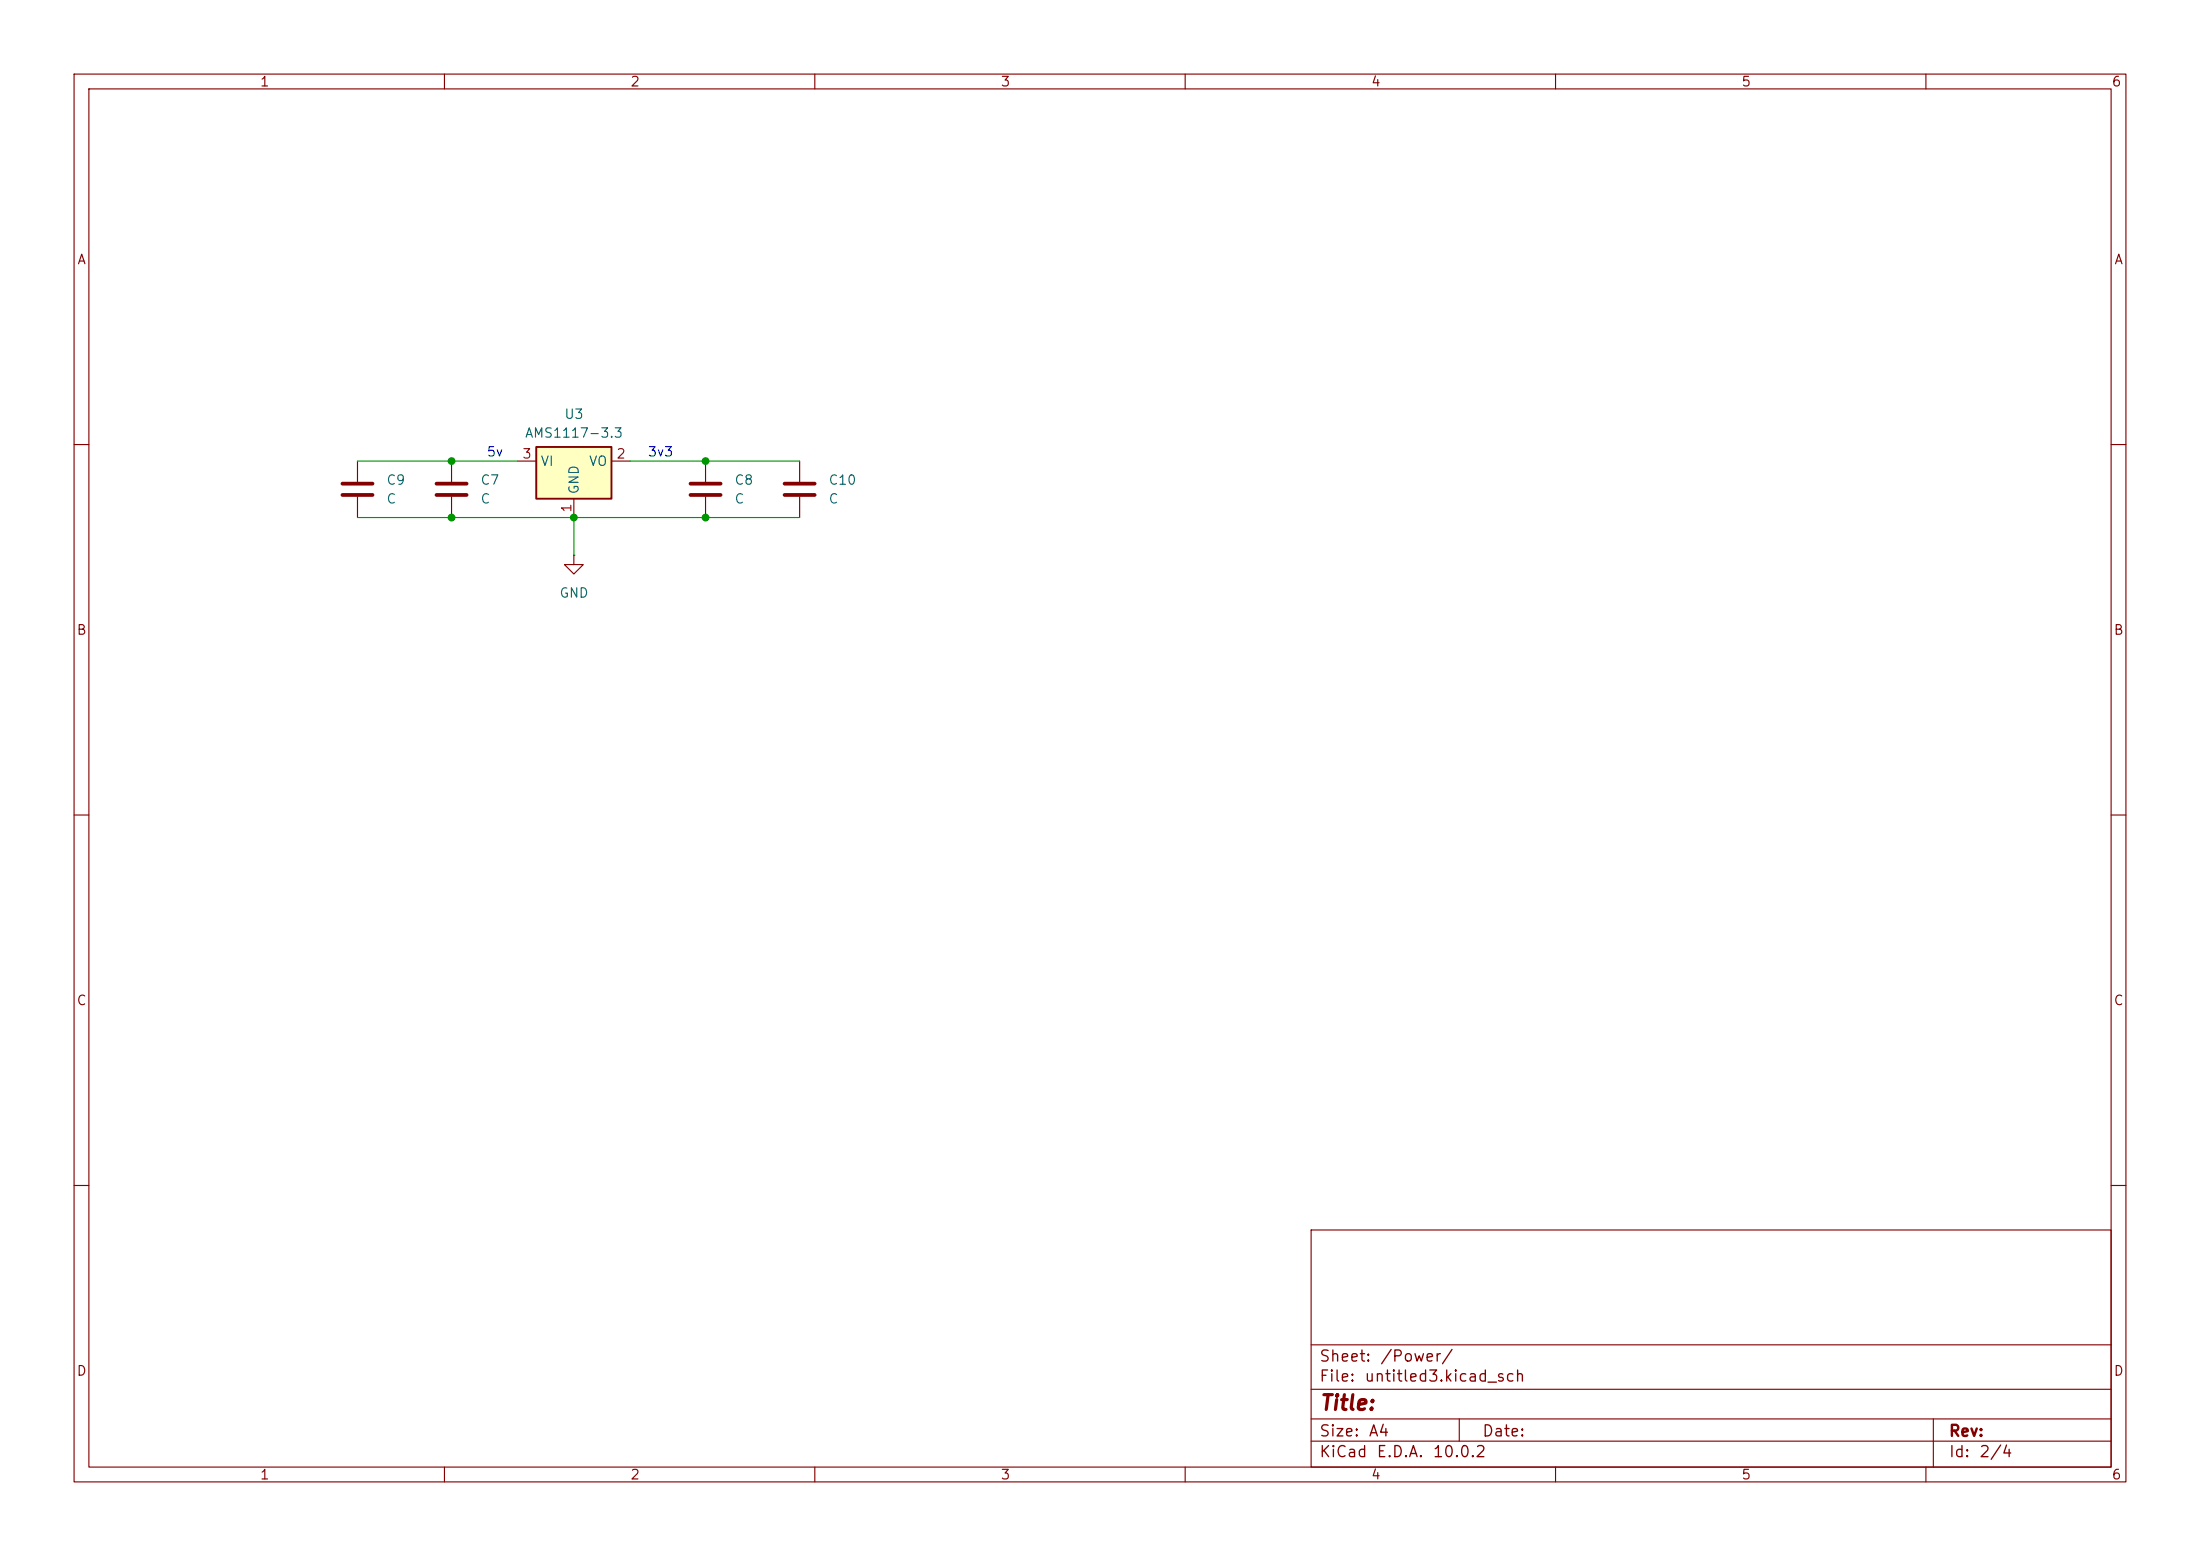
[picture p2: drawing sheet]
<svg xmlns="http://www.w3.org/2000/svg" width="297mm" height="210mm" viewBox="0 0 297 210" stroke-linecap="round" stroke-linejoin="round" font-family="sans-serif">
<g fill="none" stroke="#840000" stroke-width=".15">
<path d="M10 10h277v190h-277zM12 12h273v186h-273zM60 10v2M110 10v2M160 10v2M210 10v2M260 10v2M10 60h2M77.5 74.9v1.3h1.2l-1.2 1.3-1.3-1.3h1.3M77.5 74.9h.1M285 60h2M10 110h2"/>
<path d="M285 110h2M10 160h2M177 166h108v32h-108zM285 160h2M60 198v2M110 198v2M160 198v2M177 194.5h108M177 191.5h108M177 187.5h108M177 181.5h108M197 191.5v3"/>
<path d="M210 198v2M260 198v2M261 191.5v6.5"/>
</g>
<path d="M72.4 60.3h10.1v7h-10.1z" fill="#ffffc2"/>
<path d="M72.4 60.3h10.1v7h-10.1z" fill="none" stroke="#840000" stroke-width=".25"/>
<path d="M48.3 62.2v2.8M48.3 67.1v2.8M61 62.2v2.8M61 67.1v2.8M69.8 62.2h2.6M77.5 67.3v2.6M82.5 62.2h2.6M95.2 62.2v2.8M95.2 67.1v2.8M107.9 62.2v2.8M107.9 67.1v2.8" fill="none" stroke="#840000" stroke-width=".15"/>
<path d="M46.2 65.3h4.1M46.2 66.8h4.1M58.9 65.3h4.1M58.9 66.8h4.1M93.2 65.3h4.1M93.2 66.8h4.1M105.9 65.3h4.1M105.9 66.8h4.1" fill="none" stroke="#840000" stroke-width=".51"/>
<path d="M48.3 62.2h21.5M48.3 69.9h59.6M77.5 69.9v5M85.1 62.2h22.8" fill="none" stroke="#009600" stroke-width=".15"/>
<g fill="#009600" stroke="#009600" stroke-width=".14">
<circle cx="95.2" cy="62.2" r=".46"/>
<circle cx="77.5" cy="69.9" r=".46"/>
<circle cx="95.2" cy="69.9" r=".46"/>
<circle cx="61" cy="62.2" r=".46"/>
<circle cx="61" cy="69.9" r=".46"/>
</g>
<text font-size="2" fill="#840000" x="178" y="190.8">Title:</text>
<g font-size="1.5" fill="#840000">
<text x="178" y="184.2">Sheet:</text>
<text x="186.2" y="184.2">/Power/</text>
<text x="178" y="186.9">File:</text>
<text x="184.1" y="186.9">untitled3.kicad_sch</text>
<text x="178" y="197.1">KiCad</text>
<text x="178" y="194.3">Size:</text>
<text x="184.7" y="194.3">A4</text>
<text x="185.7" y="197.1">E.D.A.</text>
<text x="193.3" y="197.1">10.0.2</text>
<text x="200" y="194.3">Date:</text>
<text x="263" y="194.3">Rev:</text>
<text x="263" y="197.1">Id:</text>
<text x="267.1" y="197.1">2/4</text>
</g>
<g font-size="1.3" fill="#840000">
<text x="35" y="12">1</text>
<text x="85" y="12">2</text>
<text x="135" y="12">3</text>
<text x="185" y="12">4</text>
<text x="235" y="12">5</text>
<text x="285" y="12">6</text>
<text x="10.3" y="36">A</text>
<text x="285.3" y="36">A</text>
<text x="10.3" y="86">B</text>
<text x="285.3" y="86">B</text>
<text x="10.3" y="136">C</text>
<text x="285.3" y="136">C</text>
<text x="10.3" y="186">D</text>
<text x="285.3" y="186">D</text>
<text x="35" y="200">1</text>
<text x="85" y="200">2</text>
<text x="135" y="200">3</text>
<text x="185" y="200">4</text>
<text x="235" y="200">5</text>
<text x="285" y="200">6</text>
</g>
<g font-size="1.3" fill="#006464">
<text x="70.8" y="59.4">AMS1117-3.3</text>
<text x="76.1" y="56.9">U3</text>
<text x="52.1" y="65.7">C9</text>
<text x="64.8" y="65.7">C7</text>
<text x="72.9" y="63.2">VI</text>
<text x="79.4" y="63.2">VO</text>
<text x="99.1" y="65.7">C8</text>
<text x="111.8" y="65.7">C10</text>
<text x="52.1" y="68.3">C</text>
<text x="64.8" y="68.3">C</text>
<text x="78.4" y="66.8" transform="rotate(-90 78.4 66.8)">GND</text>
<text x="99.1" y="68.3">C</text>
<text x="111.8" y="68.3">C</text>
<text x="75.4" y="81">GND</text>
</g>
<g font-size="1.3" fill="#0000c2">
<text x="65.6" y="61.9">5v</text>
<text x="87.4" y="61.9">3v3</text>
</g>
<g font-size="1.3" fill="#a90000">
<text x="70.4" y="62.2">3</text>
<text x="83.1" y="62.2">2</text>
<text x="77.4" y="69.3" transform="rotate(-90 77.4 69.3)">1</text>
</g>
</svg>
